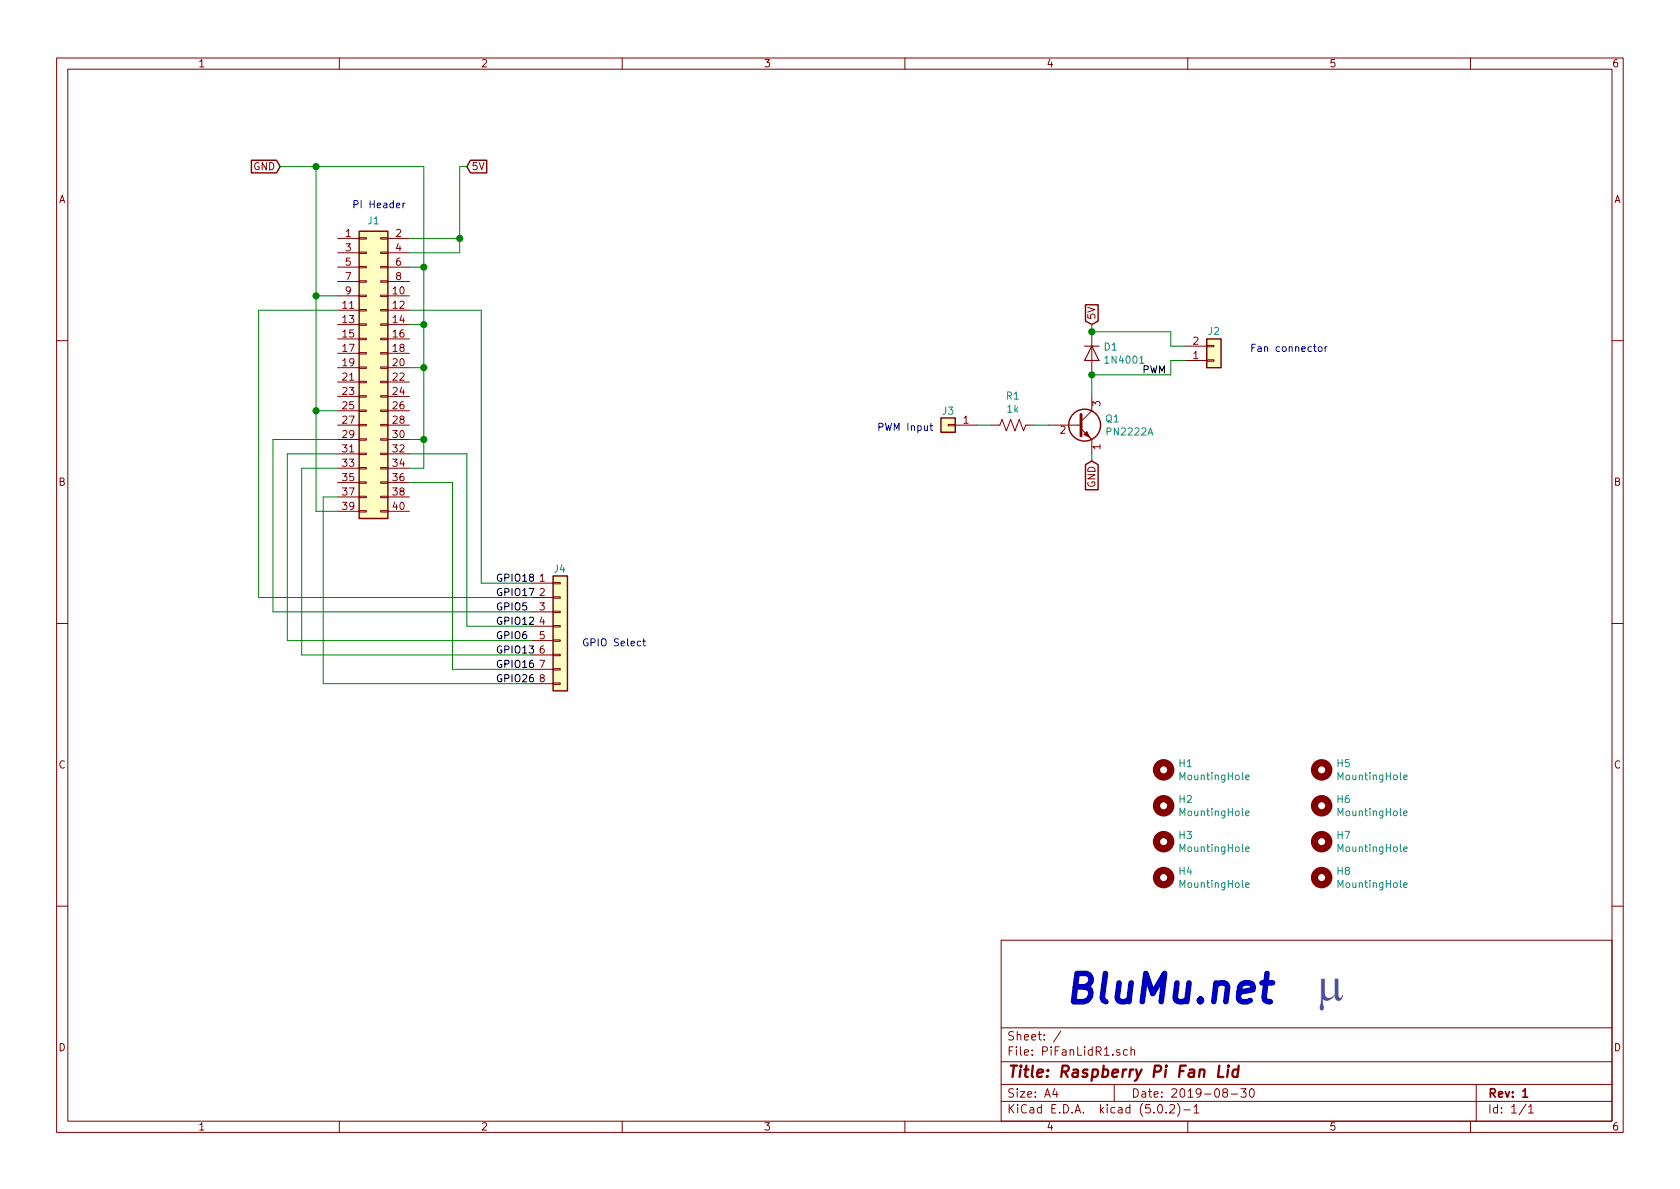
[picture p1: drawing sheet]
EESchema Schematic File Version 4
LIBS:PiFanLidR1-cache
EELAYER 26 0
EELAYER END
$Descr A4 11693 8268
encoding utf-8
Sheet 1 1
Title "Raspberry Pi Fan Lid"
Date "2019-08-30"
Rev "1"
Comp ""
Comment1 ""
Comment2 ""
Comment3 ""
Comment4 ""
$EndDescr
$Comp
L Transistor_BJT:PN2222A Q1
U 1 1
P 7500 2950
F 0 "Q1" H 7691 2996 50  0000 L CNN
F 1 "PN2222A" H 7691 2905 50  0000 L CNN
F 2 "Package_TO_SOT_THT:TO-92_Inline_Wide" H 7700 2875 50  0001 L CIN
F 3 "http://www.fairchildsemi.com/ds/PN/PN2222A.pdf" H 7500 2950 50  0001 L CNN
	1    7500 2950
	1    0    0    -1  
$EndComp
$Comp
L Diode:1N4001 D1
U 1 1
P 7600 2450
F 0 "D1" V 7554 2529 50  0000 L CNN
F 1 "1N4001" V 7645 2529 50  0000 L CNN
F 2 "Diode_THT:D_DO-41_SOD81_P10.16mm_Horizontal" H 7600 2275 50  0001 C CNN
F 3 "http://www.vishay.com/docs/88503/1n4001.pdf" H 7600 2450 50  0001 C CNN
	1    7600 2450
	0    1    1    0   
$EndComp
$Comp
L Connector_Generic:Conn_01x02 J2
U 1 1
P 8450 2500
F 0 "J2" H 8450 2300 50  0000 C CNN
F 1 "Conn_01x02" H 8530 2401 50  0001 L CNN
F 2 "Connector_PinHeader_2.54mm:PinHeader_1x02_P2.54mm_Horizontal" H 8450 2500 50  0001 C CNN
F 3 "~" H 8450 2500 50  0001 C CNN
	1    8450 2500
	1    0    0    1   
$EndComp
Text GLabel 7600 2250 1    50   Input ~ 0
5V
Text GLabel 7600 3200 3    50   Input ~ 0
GND
Wire Wire Line
	7600 2250 7600 2300
Wire Wire Line
	7600 2600 7600 2750
Wire Wire Line
	7600 3150 7600 3200
Wire Wire Line
	8250 2400 8150 2400
Wire Wire Line
	8150 2400 8150 2300
Wire Wire Line
	8150 2300 7600 2300
Connection ~ 7600 2300
Wire Wire Line
	8250 2500 8150 2500
Wire Wire Line
	8150 2500 8150 2600
Wire Wire Line
	8150 2600 7600 2600
Connection ~ 7600 2600
Text GLabel 3250 1150 2    50   Input ~ 0
5V
Text GLabel 1950 1150 0    50   Input ~ 0
GND
$Comp
L Connector_Generic:Conn_01x01 J3
U 1 1
P 6600 2950
F 0 "J3" H 6600 3050 50  0000 C CNN
F 1 "Conn_01x01" H 6520 3076 50  0001 C CNN
F 2 "Connector_PinHeader_2.54mm:PinHeader_1x01_P2.54mm_Vertical" H 6600 2950 50  0001 C CNN
F 3 "~" H 6600 2950 50  0001 C CNN
	1    6600 2950
	-1   0    0    -1  
$EndComp
Text Notes 6500 3000 2    50   ~ 0
PWM Input
Text Label 7950 2600 0    50   ~ 0
PWM
$Comp
L Device:R_US R1
U 1 1
P 7050 2950
F 0 "R1" V 6845 2950 50  0000 C CNN
F 1 "1k" V 6936 2950 50  0000 C CNN
F 2 "Resistor_THT:R_Axial_DIN0309_L9.0mm_D3.2mm_P12.70mm_Horizontal" V 7090 2940 50  0001 C CNN
F 3 "~" H 7050 2950 50  0001 C CNN
	1    7050 2950
	0    1    1    0   
$EndComp
Wire Wire Line
	6800 2950 6900 2950
Wire Wire Line
	7200 2950 7300 2950
$Comp
L Connector_Generic:Conn_02x20_Odd_Even J1
U 1 1
P 2550 2550
F 0 "J1" H 2600 3575 50  0000 C CNN
F 1 "Conn_02x20_Odd_Even" H 2600 3576 50  0001 C CNN
F 2 "Connector_PinHeader_2.54mm:PinHeader_2x20_P2.54mm_Vertical" H 2550 2550 50  0001 C CNN
F 3 "~" H 2550 2550 50  0001 C CNN
	1    2550 2550
	1    0    0    -1  
$EndComp
Wire Wire Line
	2350 3550 2200 3550
Wire Wire Line
	2200 1150 1950 1150
Wire Wire Line
	2350 2050 2200 2050
Wire Wire Line
	2200 2050 2200 1150
Wire Wire Line
	2350 2850 2200 2850
Wire Wire Line
	2200 2050 2200 2850
Wire Wire Line
	2200 2850 2200 3550
Wire Wire Line
	2850 1750 3200 1750
Wire Wire Line
	3200 1750 3200 1650
Wire Wire Line
	3200 1150 3250 1150
Wire Wire Line
	2850 1650 3200 1650
Connection ~ 3200 1650
Wire Wire Line
	3200 1650 3200 1150
Wire Wire Line
	2950 3250 2950 3050
Wire Wire Line
	2950 1150 2200 1150
Connection ~ 2200 1150
Wire Wire Line
	2850 3050 2950 3050
Connection ~ 2950 3050
Wire Wire Line
	2950 3050 2950 2550
Wire Wire Line
	2850 2550 2950 2550
Connection ~ 2950 2550
Wire Wire Line
	2850 2250 2950 2250
Wire Wire Line
	2950 1150 2950 1850
Connection ~ 2950 2250
Wire Wire Line
	2950 2250 2950 2550
Wire Wire Line
	2850 1850 2950 1850
Connection ~ 2950 1850
Wire Wire Line
	2950 1850 2950 2250
Wire Wire Line
	2350 3050 1900 3050
Wire Wire Line
	1900 3050 1900 4250
Wire Wire Line
	2850 3150 3250 3150
Wire Wire Line
	3250 3150 3250 4350
Connection ~ 2200 2050
Connection ~ 2200 2850
Wire Wire Line
	2850 3250 2950 3250
Wire Wire Line
	2350 3150 2000 3150
Wire Wire Line
	2000 3150 2000 4450
Wire Wire Line
	2350 3250 2100 3250
Wire Wire Line
	2100 3250 2100 4550
Wire Wire Line
	2850 3350 3150 3350
Wire Wire Line
	3150 3350 3150 4650
Wire Wire Line
	2350 3450 2250 3450
Wire Wire Line
	2250 3450 2250 4750
Text Label 3450 4250 0    50   ~ 0
GPIO5
Text Label 3450 4350 0    50   ~ 0
GPIO12
Text Label 3450 4450 0    50   ~ 0
GPIO6
Text Label 3450 4550 0    50   ~ 0
GPIO13
Text Label 3450 4650 0    50   ~ 0
GPIO16
Text Label 3450 4750 0    50   ~ 0
GPIO26
Text Notes 4050 4500 0    50   ~ 0
GPIO Select
Text Notes 2450 1450 0    50   ~ 0
PI Header
Text Notes 8700 2450 0    50   ~ 0
Fan connector
$Comp
L Mechanical:MountingHole H1
U 1 1
P 8100 5350
F 0 "H1" H 8200 5396 50  0000 L CNN
F 1 "MountingHole" H 8200 5305 50  0000 L CNN
F 2 "MountingHole:MountingHole_2.7mm_M2.5_DIN965_Pad" H 8100 5350 50  0001 C CNN
F 3 "~" H 8100 5350 50  0001 C CNN
	1    8100 5350
	1    0    0    -1  
$EndComp
$Comp
L Mechanical:MountingHole H2
U 1 1
P 8100 5600
F 0 "H2" H 8200 5646 50  0000 L CNN
F 1 "MountingHole" H 8200 5555 50  0000 L CNN
F 2 "MountingHole:MountingHole_2.7mm_M2.5_DIN965_Pad" H 8100 5600 50  0001 C CNN
F 3 "~" H 8100 5600 50  0001 C CNN
	1    8100 5600
	1    0    0    -1  
$EndComp
$Comp
L Mechanical:MountingHole H3
U 1 1
P 8100 5850
F 0 "H3" H 8200 5896 50  0000 L CNN
F 1 "MountingHole" H 8200 5805 50  0000 L CNN
F 2 "MountingHole:MountingHole_2.7mm_M2.5_DIN965_Pad" H 8100 5850 50  0001 C CNN
F 3 "~" H 8100 5850 50  0001 C CNN
	1    8100 5850
	1    0    0    -1  
$EndComp
$Comp
L Mechanical:MountingHole H4
U 1 1
P 8100 6100
F 0 "H4" H 8200 6146 50  0000 L CNN
F 1 "MountingHole" H 8200 6055 50  0000 L CNN
F 2 "MountingHole:MountingHole_2.7mm_M2.5_DIN965_Pad" H 8100 6100 50  0001 C CNN
F 3 "~" H 8100 6100 50  0001 C CNN
	1    8100 6100
	1    0    0    -1  
$EndComp
$Comp
L Mechanical:MountingHole H5
U 1 1
P 9200 5350
F 0 "H5" H 9300 5396 50  0000 L CNN
F 1 "MountingHole" H 9300 5305 50  0000 L CNN
F 2 "MountingHole:MountingHole_2.7mm_M2.5_DIN965_Pad" H 9200 5350 50  0001 C CNN
F 3 "~" H 9200 5350 50  0001 C CNN
	1    9200 5350
	1    0    0    -1  
$EndComp
$Comp
L Mechanical:MountingHole H6
U 1 1
P 9200 5600
F 0 "H6" H 9300 5646 50  0000 L CNN
F 1 "MountingHole" H 9300 5555 50  0000 L CNN
F 2 "MountingHole:MountingHole_2.7mm_M2.5_DIN965_Pad" H 9200 5600 50  0001 C CNN
F 3 "~" H 9200 5600 50  0001 C CNN
	1    9200 5600
	1    0    0    -1  
$EndComp
$Comp
L Mechanical:MountingHole H7
U 1 1
P 9200 5850
F 0 "H7" H 9300 5896 50  0000 L CNN
F 1 "MountingHole" H 9300 5805 50  0000 L CNN
F 2 "MountingHole:MountingHole_2.7mm_M2.5_DIN965_Pad" H 9200 5850 50  0001 C CNN
F 3 "~" H 9200 5850 50  0001 C CNN
	1    9200 5850
	1    0    0    -1  
$EndComp
$Comp
L Mechanical:MountingHole H8
U 1 1
P 9200 6100
F 0 "H8" H 9300 6146 50  0000 L CNN
F 1 "MountingHole" H 9300 6055 50  0000 L CNN
F 2 "MountingHole:MountingHole_2.7mm_M2.5_DIN965_Pad" H 9200 6100 50  0001 C CNN
F 3 "~" H 9200 6100 50  0001 C CNN
	1    9200 6100
	1    0    0    -1  
$EndComp
$Comp
L Connector_Generic:Conn_01x08 J4
U 1 1
P 3900 4350
F 0 "J4" H 3850 4750 50  0000 L CNN
F 1 "Conn_01x08" H 3980 4251 50  0001 L CNN
F 2 "Connector_PinHeader_2.54mm:PinHeader_1x08_P2.54mm_Vertical" H 3900 4350 50  0001 C CNN
F 3 "~" H 3900 4350 50  0001 C CNN
	1    3900 4350
	1    0    0    -1  
$EndComp
Wire Wire Line
	2850 2150 3350 2150
Wire Wire Line
	3350 2150 3350 4050
Wire Wire Line
	2350 2150 1800 2150
Wire Wire Line
	1800 2150 1800 4150
Wire Wire Line
	3350 4050 3700 4050
Wire Wire Line
	1800 4150 3700 4150
Wire Wire Line
	1900 4250 3700 4250
Wire Wire Line
	3250 4350 3700 4350
Wire Wire Line
	2000 4450 3700 4450
Wire Wire Line
	2100 4550 3700 4550
Wire Wire Line
	3150 4650 3700 4650
Wire Wire Line
	2250 4750 3700 4750
Text Label 3450 4050 0    50   ~ 0
GPIO18
Text Label 3450 4150 0    50   ~ 0
GPIO17
Text Notes 7400 7000 0    197  Italic 39
BluMu.net
$EndSCHEMATC
